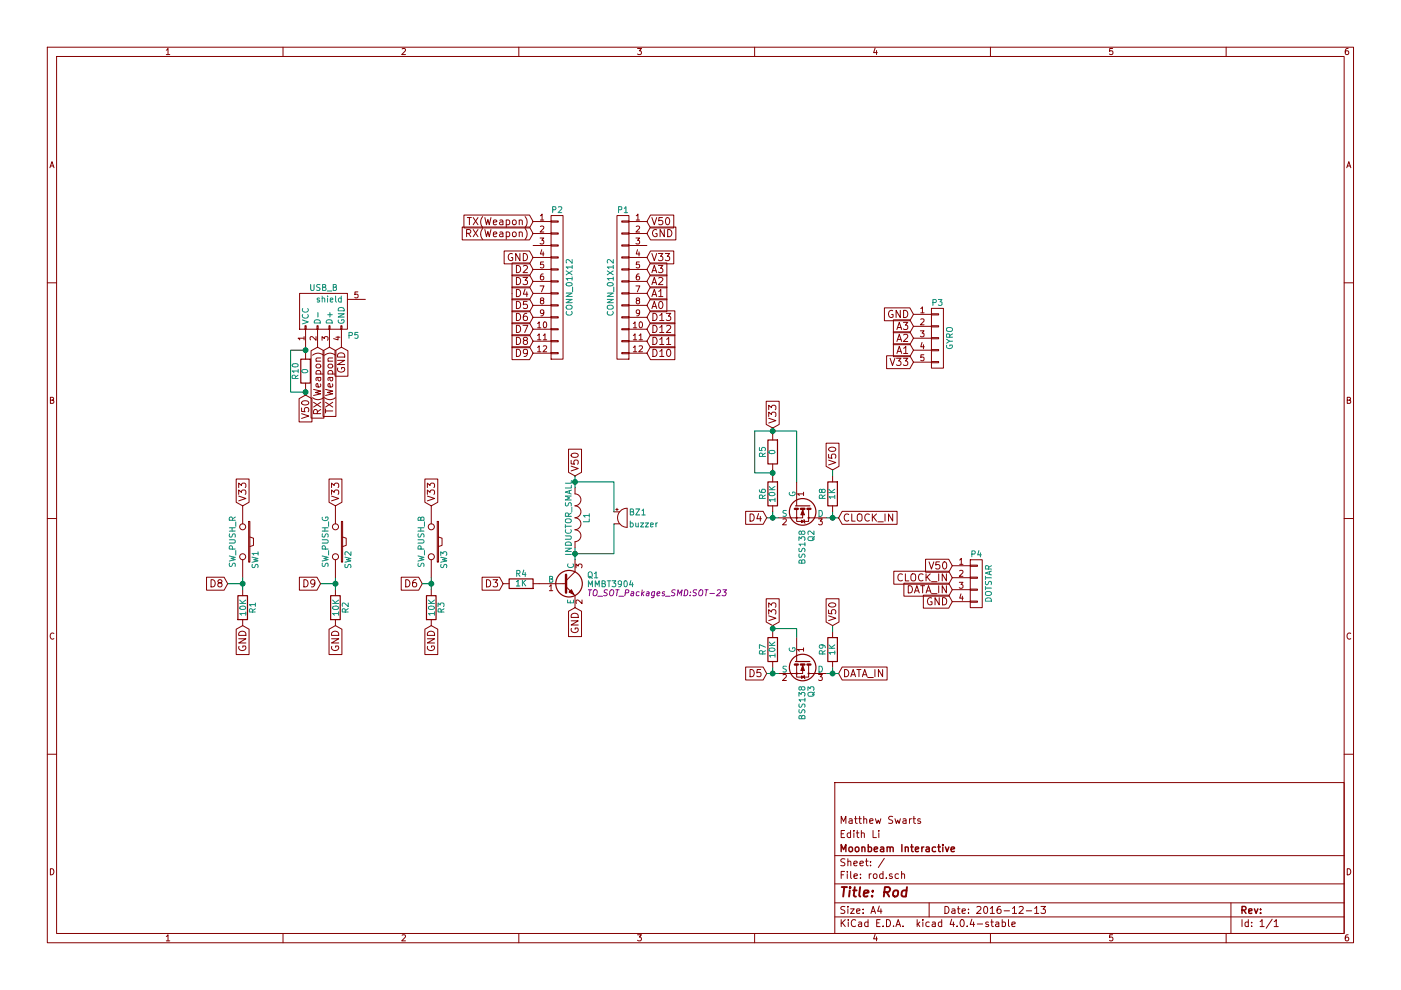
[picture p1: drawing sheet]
EESchema Schematic File Version 2
LIBS:power
LIBS:device
LIBS:transistors
LIBS:conn
LIBS:linear
LIBS:regul
LIBS:74xx
LIBS:cmos4000
LIBS:adc-dac
LIBS:memory
LIBS:xilinx
LIBS:microcontrollers
LIBS:dsp
LIBS:microchip
LIBS:analog_switches
LIBS:motorola
LIBS:texas
LIBS:intel
LIBS:audio
LIBS:interface
LIBS:digital-audio
LIBS:philips
LIBS:display
LIBS:cypress
LIBS:siliconi
LIBS:opto
LIBS:atmel
LIBS:contrib
LIBS:valves
LIBS:rod-cache
EELAYER 25 0
EELAYER END
$Descr A4 11693 8268
encoding utf-8
Sheet 1 1
Title "Rod"
Date "2016-12-13"
Rev ""
Comp "Moonbeam Interactive"
Comment1 "Edith Li"
Comment2 "Matthew Swarts"
Comment3 ""
Comment4 ""
$EndDescr
$Comp
L CONN_01X12 P2
U 1 1
P 4650 2400
F 0 "P2" H 4650 3050 50  0000 C CNN
F 1 "CONN_01X12" V 4750 2400 50  0000 C CNN
F 2 "Pin_Headers:Pin_Header_Straight_1x12" H 4650 2400 50  0001 C CNN
F 3 "" H 4650 2400 50  0000 C CNN
	1    4650 2400
	1    0    0    -1  
$EndComp
$Comp
L CONN_01X12 P1
U 1 1
P 5200 2400
F 0 "P1" H 5200 3050 50  0000 C CNN
F 1 "CONN_01X12" V 5300 2400 50  0000 C CNN
F 2 "Pin_Headers:Pin_Header_Straight_1x12" H 5200 2400 50  0001 C CNN
F 3 "" H 5200 2400 50  0000 C CNN
	1    5200 2400
	-1   0    0    -1  
$EndComp
$Comp
L CONN_01X05 P3
U 1 1
P 7825 2825
F 0 "P3" H 7825 3125 50  0000 C CNN
F 1 "GYRO" V 7925 2825 50  0000 C CNN
F 2 "Pin_Headers:Pin_Header_Straight_1x05" H 7825 2825 50  0001 C CNN
F 3 "" H 7825 2825 50  0000 C CNN
	1    7825 2825
	1    0    0    -1  
$EndComp
Text GLabel 7625 2625 0    60   Input ~ 0
GND
Text GLabel 7625 3025 0    60   Input ~ 0
V33
$Comp
L R R1
U 1 1
P 2025 5075
F 0 "R1" V 2105 5075 50  0000 C CNN
F 1 "10K" V 2025 5075 50  0000 C CNN
F 2 "Resistors_SMD:R_1206" V 1955 5075 50  0001 C CNN
F 3 "" H 2025 5075 50  0000 C CNN
	1    2025 5075
	1    0    0    -1  
$EndComp
$Comp
L SW_PUSH SW1
U 1 1
P 2025 4525
F 0 "SW1" H 2175 4635 50  0000 C CNN
F 1 "SW_PUSH_R" H 2025 4445 50  0000 C CNN
F 2 "Buttons_Switches_ThroughHole:SW_PUSH-12mm" H 2025 4525 50  0001 C CNN
F 3 "" H 2025 4525 50  0000 C CNN
	1    2025 4525
	0    1    1    0   
$EndComp
Text GLabel 2025 4225 1    60   Input ~ 0
V33
Text GLabel 2025 5225 3    60   Input ~ 0
GND
Wire Wire Line
	2025 4825 2025 4925
Text GLabel 1900 4875 0    60   Input ~ 0
D8
$Comp
L R R2
U 1 1
P 2800 5075
F 0 "R2" V 2880 5075 50  0000 C CNN
F 1 "10K" V 2800 5075 50  0000 C CNN
F 2 "Resistors_SMD:R_1206" V 2730 5075 50  0001 C CNN
F 3 "" H 2800 5075 50  0000 C CNN
	1    2800 5075
	1    0    0    -1  
$EndComp
$Comp
L SW_PUSH SW2
U 1 1
P 2800 4525
F 0 "SW2" H 2950 4635 50  0000 C CNN
F 1 "SW_PUSH_G" H 2800 4445 50  0000 C CNN
F 2 "Buttons_Switches_ThroughHole:SW_PUSH-12mm" H 2800 4525 50  0001 C CNN
F 3 "" H 2800 4525 50  0000 C CNN
	1    2800 4525
	0    1    1    0   
$EndComp
Text GLabel 2800 4225 1    60   Input ~ 0
V33
Text GLabel 2800 5225 3    60   Input ~ 0
GND
Wire Wire Line
	2800 4825 2800 4925
Text GLabel 2675 4875 0    60   Input ~ 0
D9
$Comp
L R R3
U 1 1
P 3600 5075
F 0 "R3" V 3680 5075 50  0000 C CNN
F 1 "10K" V 3600 5075 50  0000 C CNN
F 2 "Resistors_SMD:R_1206" V 3530 5075 50  0001 C CNN
F 3 "" H 3600 5075 50  0000 C CNN
	1    3600 5075
	1    0    0    -1  
$EndComp
$Comp
L SW_PUSH SW3
U 1 1
P 3600 4525
F 0 "SW3" H 3750 4635 50  0000 C CNN
F 1 "SW_PUSH_B" H 3600 4445 50  0000 C CNN
F 2 "Buttons_Switches_ThroughHole:SW_PUSH-12mm" H 3600 4525 50  0001 C CNN
F 3 "" H 3600 4525 50  0000 C CNN
	1    3600 4525
	0    1    1    0   
$EndComp
Text GLabel 3600 4225 1    60   Input ~ 0
V33
Text GLabel 3600 5225 3    60   Input ~ 0
GND
Wire Wire Line
	3600 4825 3600 4925
Text GLabel 3525 4875 0    60   Input ~ 0
D6
$Comp
L CONN_01X04 P4
U 1 1
P 8150 4875
F 0 "P4" H 8150 5125 50  0000 C CNN
F 1 "DOTSTAR" V 8250 4875 50  0000 C CNN
F 2 "Pin_Headers:Pin_Header_Straight_1x04" H 8150 4875 50  0001 C CNN
F 3 "" H 8150 4875 50  0000 C CNN
	1    8150 4875
	1    0    0    -1  
$EndComp
Text GLabel 7950 5025 0    60   Input ~ 0
GND
Text GLabel 7950 4725 0    60   Input ~ 0
V50
Text GLabel 6400 5625 0    60   Input ~ 0
D5
$Comp
L buzzer BZ1
U 1 1
P 5175 4325
F 0 "BZ1" H 5250 4375 50  0000 L CNN
F 1 "buzzer" H 5250 4275 50  0000 L CNN
F 2 "Buzzers_Beepers:Buzzer_12x9.5RM7.6" H 5175 4325 60  0001 C CNN
F 3 "" H 5175 4325 60  0000 C CNN
	1    5175 4325
	1    0    0    -1  
$EndComp
Text GLabel 7625 2925 0    60   Input ~ 0
A1
Text GLabel 7625 2825 0    60   Input ~ 0
A2
Text GLabel 7625 2725 0    60   Input ~ 0
A3
Text GLabel 4800 5075 3    60   Input ~ 0
GND
Text GLabel 4200 4875 0    60   Input ~ 0
D3
Text GLabel 4450 2250 0    60   Input ~ 0
D2
Text GLabel 4450 2350 0    60   Input ~ 0
D3
Text GLabel 4450 2450 0    60   Input ~ 0
D4
Text GLabel 5400 2950 2    60   Input ~ 0
D10
Text GLabel 5400 2850 2    60   Input ~ 0
D11
Text GLabel 5400 2750 2    60   Input ~ 0
D12
Text GLabel 5400 2650 2    60   Input ~ 0
D13
Text GLabel 5400 2550 2    60   Input ~ 0
A0
Text GLabel 5400 2450 2    60   Input ~ 0
A1
Text GLabel 5400 2350 2    60   Input ~ 0
A2
Text GLabel 5400 1950 2    60   Input ~ 0
GND
Text GLabel 5400 1850 2    60   Input ~ 0
V50
Text GLabel 4450 1850 0    60   Input ~ 0
TX(Weapon)
Text GLabel 4450 1950 0    60   Input ~ 0
RX(Weapon)
Text GLabel 4450 2150 0    60   Input ~ 0
GND
Text GLabel 4450 2550 0    60   Input ~ 0
D5
Text GLabel 4450 2650 0    60   Input ~ 0
D6
Text GLabel 4450 2750 0    60   Input ~ 0
D7
Text GLabel 4450 2850 0    60   Input ~ 0
D8
Text GLabel 4450 2950 0    60   Input ~ 0
D9
$Comp
L USB_B P5
U 1 1
P 2750 2600
F 0 "P5" H 2950 2400 50  0000 C CNN
F 1 "USB_B" H 2700 2800 50  0000 C CNN
F 2 "Connect:USB_B" V 2700 2500 50  0001 C CNN
F 3 "" V 2700 2500 50  0000 C CNN
	1    2750 2600
	1    0    0    -1  
$EndComp
Text GLabel 2550 3300 3    60   Input ~ 0
V50
Text GLabel 2850 2900 3    60   Input ~ 0
GND
Text GLabel 5400 2250 2    60   Input ~ 0
A3
Wire Wire Line
	1900 4875 2025 4875
Connection ~ 2025 4875
Wire Wire Line
	2675 4875 2800 4875
Connection ~ 2800 4875
Wire Wire Line
	3525 4875 3600 4875
Connection ~ 3600 4875
Text GLabel 2650 2900 3    60   Input ~ 0
RX(Weapon)
Text GLabel 2750 2900 3    60   Input ~ 0
TX(Weapon)
$Comp
L MMBT3904 Q1
U 1 1
P 4700 4875
F 0 "Q1" H 4900 4950 50  0000 L CNN
F 1 "MMBT3904" H 4900 4875 50  0000 L CNN
F 2 "TO_SOT_Packages_SMD:SOT-23" H 4900 4800 50  0000 L CIN
F 3 "" H 4700 4875 50  0000 L CNN
	1    4700 4875
	1    0    0    -1  
$EndComp
$Comp
L INDUCTOR_SMALL L1
U 1 1
P 4800 4325
F 0 "L1" H 4800 4425 50  0000 C CNN
F 1 "INDUCTOR_SMALL" H 4800 4275 50  0000 C CNN
F 2 "Resistors_Universal:Resistor_SMD+THTuniversal_1206_RM10_HandSoldering" H 4800 4325 50  0001 C CNN
F 3 "" H 4800 4325 50  0000 C CNN
	1    4800 4325
	0    1    1    0   
$EndComp
$Comp
L R R4
U 1 1
P 4350 4875
F 0 "R4" V 4430 4875 50  0000 C CNN
F 1 "1K" V 4350 4875 50  0000 C CNN
F 2 "Resistors_SMD:R_1206" V 4280 4875 50  0001 C CNN
F 3 "" H 4350 4875 50  0000 C CNN
	1    4350 4875
	0    -1   -1   0   
$EndComp
Text GLabel 4800 3975 1    60   Input ~ 0
V50
Wire Wire Line
	4800 3975 4800 4075
Wire Wire Line
	4800 4025 5125 4025
Wire Wire Line
	5125 4025 5125 4275
Connection ~ 4800 4025
Wire Wire Line
	4800 4575 4800 4675
Wire Wire Line
	4800 4625 5125 4625
Wire Wire Line
	5125 4625 5125 4375
Connection ~ 4800 4625
Text GLabel 7950 4825 0    60   Input ~ 0
CLOCK_IN
Text GLabel 7950 4925 0    60   Input ~ 0
DATA_IN
$Comp
L BSS138 Q2
U 1 1
P 6700 4225
F 0 "Q2" H 6900 4300 50  0000 L CNN
F 1 "BSS138" H 6900 4225 50  0000 L CNN
F 2 "TO_SOT_Packages_SMD:SOT-23" H 6900 4150 50  0001 L CIN
F 3 "" H 6700 4225 50  0000 L CNN
	1    6700 4225
	0    1    1    0   
$EndComp
$Comp
L R R6
U 1 1
P 6450 4125
F 0 "R6" V 6530 4125 50  0000 C CNN
F 1 "10K" V 6450 4125 50  0000 C CNN
F 2 "Resistors_SMD:R_1206" V 6380 4125 50  0001 C CNN
F 3 "" H 6450 4125 50  0000 C CNN
	1    6450 4125
	-1   0    0    1   
$EndComp
$Comp
L R R5
U 1 1
P 6450 3775
F 0 "R5" V 6530 3775 50  0000 C CNN
F 1 "0" V 6450 3775 50  0000 C CNN
F 2 "Resistors_SMD:R_1206" V 6380 3775 50  0001 C CNN
F 3 "" H 6450 3775 50  0000 C CNN
	1    6450 3775
	-1   0    0    1   
$EndComp
$Comp
L R R8
U 1 1
P 6950 4125
F 0 "R8" V 7030 4125 50  0000 C CNN
F 1 "1K" V 6950 4125 50  0000 C CNN
F 2 "Resistors_SMD:R_1206" V 6880 4125 50  0001 C CNN
F 3 "" H 6950 4125 50  0000 C CNN
	1    6950 4125
	-1   0    0    1   
$EndComp
Text GLabel 6950 3925 1    60   Input ~ 0
V50
Text GLabel 5400 2150 2    60   Input ~ 0
V33
Text GLabel 6450 3575 1    60   Input ~ 0
V33
Text GLabel 6400 4325 0    60   Input ~ 0
D4
$Comp
L BSS138 Q3
U 1 1
P 6700 5525
F 0 "Q3" H 6900 5600 50  0000 L CNN
F 1 "BSS138" H 6900 5525 50  0000 L CNN
F 2 "TO_SOT_Packages_SMD:SOT-23" H 6900 5450 50  0001 L CIN
F 3 "" H 6700 5525 50  0000 L CNN
	1    6700 5525
	0    1    1    0   
$EndComp
$Comp
L R R7
U 1 1
P 6450 5425
F 0 "R7" V 6530 5425 50  0000 C CNN
F 1 "10K" V 6450 5425 50  0000 C CNN
F 2 "Resistors_SMD:R_1206" V 6380 5425 50  0001 C CNN
F 3 "" H 6450 5425 50  0000 C CNN
	1    6450 5425
	-1   0    0    1   
$EndComp
$Comp
L R R9
U 1 1
P 6950 5425
F 0 "R9" V 7030 5425 50  0000 C CNN
F 1 "1K" V 6950 5425 50  0000 C CNN
F 2 "Resistors_SMD:R_1206" V 6880 5425 50  0001 C CNN
F 3 "" H 6950 5425 50  0000 C CNN
	1    6950 5425
	-1   0    0    1   
$EndComp
Text GLabel 6950 5225 1    60   Input ~ 0
V50
Text GLabel 6450 5225 1    60   Input ~ 0
V33
Text GLabel 7000 4325 2    60   Input ~ 0
CLOCK_IN
Text GLabel 7000 5625 2    60   Input ~ 0
DATA_IN
Wire Wire Line
	6450 3575 6450 3625
Wire Wire Line
	6450 3925 6450 3975
Wire Wire Line
	6400 4325 6500 4325
Wire Wire Line
	6450 4275 6450 4325
Connection ~ 6450 4325
Wire Wire Line
	6900 4325 7000 4325
Wire Wire Line
	6950 4275 6950 4325
Connection ~ 6950 4325
Wire Wire Line
	6950 3925 6950 3975
Wire Wire Line
	6450 5225 6450 5275
Wire Wire Line
	6400 5625 6500 5625
Wire Wire Line
	6450 5575 6450 5625
Connection ~ 6450 5625
Wire Wire Line
	6900 5625 7000 5625
Wire Wire Line
	6950 5575 6950 5625
Connection ~ 6950 5625
Wire Wire Line
	6950 5225 6950 5275
Wire Wire Line
	6650 5325 6650 5250
Wire Wire Line
	6650 5250 6450 5250
Connection ~ 6450 5250
Wire Wire Line
	6300 3600 6650 3600
Wire Wire Line
	6650 3600 6650 4025
Connection ~ 6450 3600
Wire Wire Line
	6450 3950 6300 3950
Wire Wire Line
	6300 3950 6300 3600
Connection ~ 6450 3950
$Comp
L R R10
U 1 1
P 2550 3100
F 0 "R10" V 2630 3100 50  0000 C CNN
F 1 "0" V 2550 3100 50  0000 C CNN
F 2 "Resistors_Universal:Resistor_SMD+THTuniversal_2512_RM10_HandSoldering" V 2480 3100 50  0001 C CNN
F 3 "" H 2550 3100 50  0000 C CNN
	1    2550 3100
	-1   0    0    1   
$EndComp
Wire Wire Line
	2550 2900 2550 2950
Wire Wire Line
	2550 3250 2550 3300
Wire Wire Line
	2550 3275 2425 3275
Wire Wire Line
	2425 3275 2425 2925
Wire Wire Line
	2425 2925 2550 2925
Connection ~ 2550 2925
Connection ~ 2550 3275
$EndSCHEMATC
